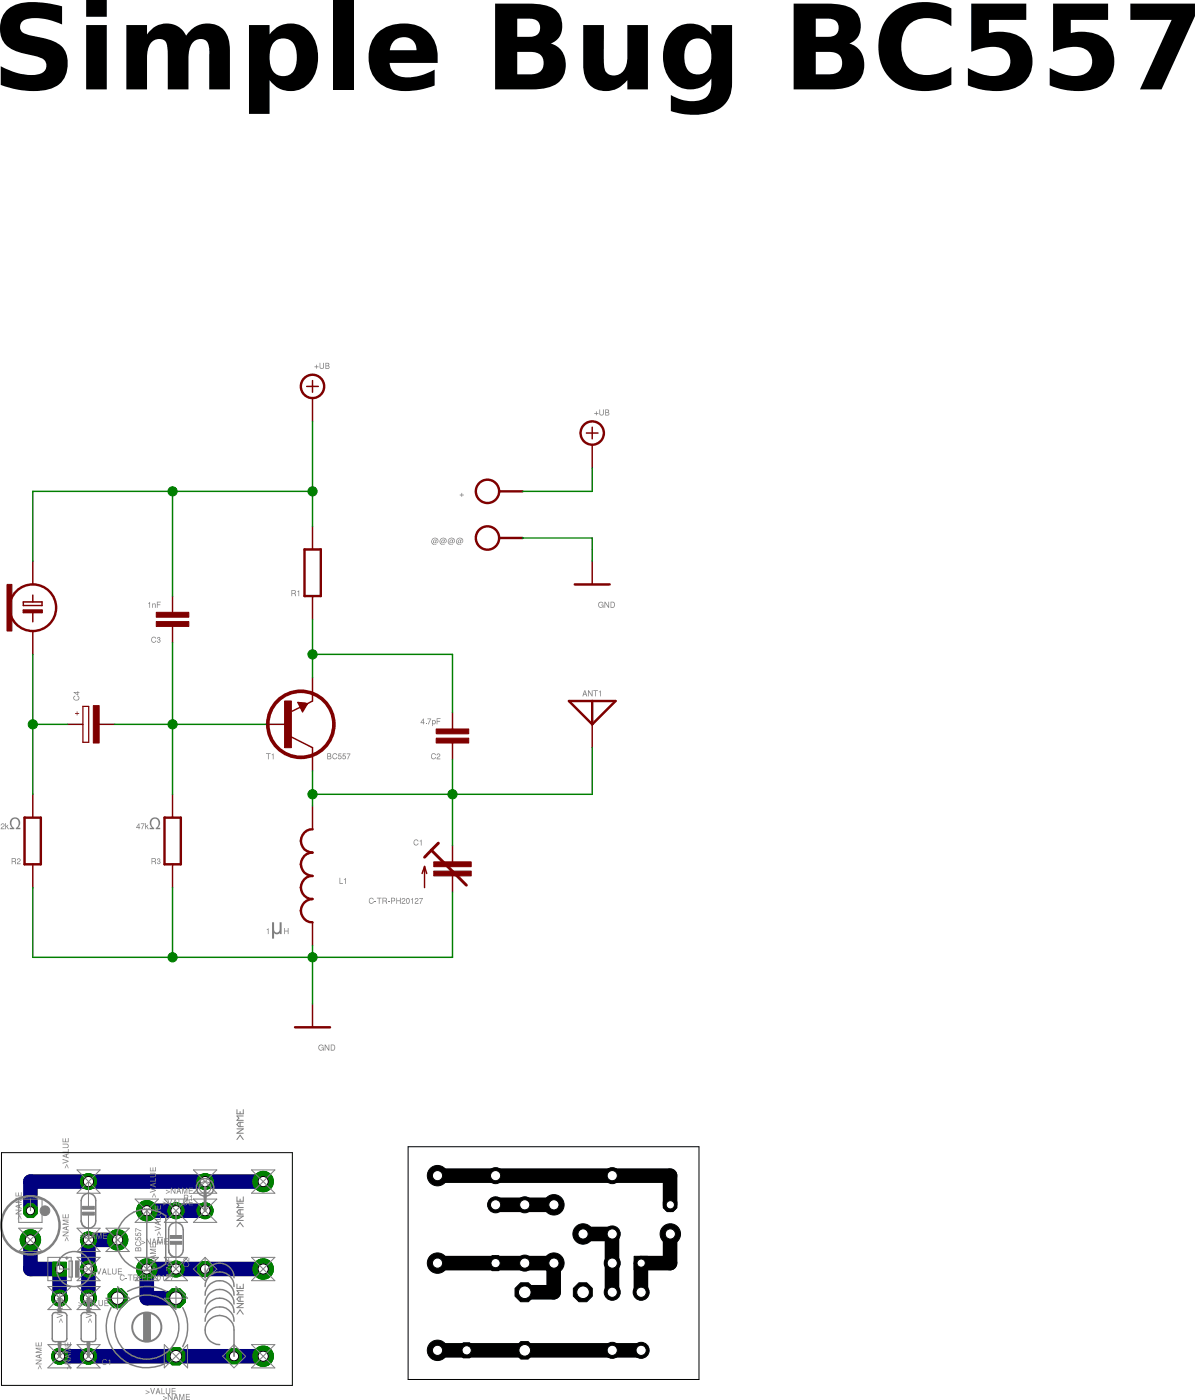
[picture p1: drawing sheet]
<?xml version="1.0" encoding="utf-8"?>
<!DOCTYPE eagle SYSTEM "eagle.dtd">
<eagle version="7.6.0">
<drawing>
<settings>
<setting alwaysvectorfont="no"/>
<setting verticaltext="up"/>
</settings>
<grid distance="0.05" unitdist="inch" unit="inch" style="lines" multiple="2" display="yes" altdistance="0.025" altunitdist="inch" altunit="inch"/>
<schematic xreflabel="%F%N/%S.%C%R" xrefpart="/%S.%C%R">
<libraries>
<library name="supply1">
<symbols>
<symbol name="GND">
<wire x1="-1.905" y1="0" x2="1.905" y2="0" width="0.254" layer="94"/>
<text x="-2.54" y="-2.54" size="1.778" layer="96">&gt;VALUE</text>
<pin name="GND" x="0" y="2.54" visible="off" length="short" direction="sup" rot="R270"/>
</symbol>
</symbols>
<devicesets>
<deviceset name="GND" prefix="GND">
<gates>
<gate name="1" symbol="GND" x="0" y="0"/>
</gates>
<devices>
<device name="">
<technologies>
<technology name=""/>
</technologies>
</device>
</devices>
</deviceset>
</devicesets>
</library>
<library name="supply2">
<symbols>
<symbol name="+UB">
<wire x1="-0.635" y1="1.27" x2="0.635" y2="1.27" width="0.1524" layer="94"/>
<wire x1="0" y1="0.635" x2="0" y2="1.905" width="0.1524" layer="94"/>
<circle x="0" y="1.27" radius="1.27" width="0.254" layer="94"/>
<text x="-1.905" y="3.175" size="1.778" layer="96">&gt;VALUE</text>
<pin name="+UB" x="0" y="-2.54" visible="off" length="short" direction="sup" rot="R90"/>
</symbol>
</symbols>
<devicesets>
<deviceset name="+UB" prefix="SUPPLY">
<gates>
<gate name="1" symbol="+UB" x="0" y="0"/>
</gates>
<devices>
<device name="">
<technologies>
<technology name=""/>
</technologies>
</device>
</devices>
</deviceset>
</devicesets>
</library>
<library name="ECM">
<symbols>
<symbol name="ECM">
<wire x1="-1.016" y1="-0.254" x2="1.016" y2="-0.254" width="0.1524" layer="94"/>
<wire x1="-1.016" y1="0.635" x2="0" y2="0.635" width="0.1524" layer="94"/>
<wire x1="0" y1="0.635" x2="1.016" y2="0.635" width="0.1524" layer="94"/>
<wire x1="0" y1="0.635" x2="0" y2="1.397" width="0.1524" layer="94"/>
<circle x="0" y="0" radius="2.54" width="0.254" layer="94"/>
<rectangle x1="2.286" y1="-2.54" x2="2.794" y2="2.54" layer="94"/>
<pin name="+" x="0" y="5.08" visible="off" length="short" direction="pas" rot="R270"/>
<pin name="-" x="0" y="-5.08" visible="off" length="short" direction="pas" rot="R90"/>
<wire x1="-1.016" y1="0.254" x2="1.016" y2="0.254" width="0.1524" layer="94"/>
<wire x1="-1.016" y1="0.254" x2="-1.016" y2="0.635" width="0.1524" layer="94"/>
<wire x1="1.016" y1="0.254" x2="1.016" y2="0.635" width="0.1524" layer="94"/>
<wire x1="-1.016" y1="-0.508" x2="0" y2="-0.508" width="0.1524" layer="94"/>
<wire x1="0" y1="-0.508" x2="1.016" y2="-0.508" width="0.1524" layer="94"/>
<wire x1="-1.016" y1="-0.508" x2="-1.016" y2="-0.254" width="0.1524" layer="94"/>
<wire x1="0" y1="-1.524" x2="0" y2="-0.508" width="0.1524" layer="94"/>
<wire x1="1.016" y1="-0.508" x2="1.016" y2="-0.254" width="0.1524" layer="94"/>
<rectangle x1="-1.016" y1="-0.508" x2="1.016" y2="-0.254" layer="94"/>
</symbol>
</symbols>
<devicesets>
<deviceset name="ECM-5" prefix="ECM">
<gates>
<gate name="1" symbol="ECM" x="0" y="0"/>
</gates>
<devices>
<device name="" package="ECM-5">
<connects>
<connect gate="1" pin="+" pad="1"/>
<connect gate="1" pin="-" pad="2"/>
</connects>
<technologies>
<technology name=""/>
</technologies>
</device>
</devices>
</deviceset>
</devicesets>
</library>
<library name="cap-trim">
<symbols>
<symbol name="CAP-TRIM">
<wire x1="0" y1="-2.54" x2="0" y2="-0.762" width="0.1524" layer="94"/>
<wire x1="0" y1="2.54" x2="0" y2="0.762" width="0.1524" layer="94"/>
<wire x1="1.524" y1="-1.778" x2="-2.286" y2="2.032" width="0.3048" layer="94"/>
<wire x1="-3.048" y1="1.27" x2="-2.286" y2="2.032" width="0.3048" layer="94"/>
<wire x1="-2.286" y1="2.032" x2="-1.524" y2="2.794" width="0.3048" layer="94"/>
<wire x1="-3.048" y1="-2.032" x2="-3.048" y2="0.254" width="0.1524" layer="94"/>
<wire x1="-3.048" y1="0.254" x2="-3.302" y2="-0.508" width="0.1524" layer="94"/>
<wire x1="-3.048" y1="0.254" x2="-2.794" y2="-0.508" width="0.1524" layer="94"/>
<text x="-3.175" y="2.54" size="1.27" layer="95" align="bottom-right">&gt;NAME</text>
<text x="-3.175" y="-2.54" size="1.27" layer="96" align="top-right">&gt;VALUE</text>
<rectangle x1="-2.032" y1="-0.762" x2="2.032" y2="-0.254" layer="94"/>
<rectangle x1="-2.032" y1="0.254" x2="2.032" y2="0.762" layer="94"/>
<pin name="E" x="0" y="2.54" visible="off" length="point" direction="pas" swaplevel="1" rot="R90"/>
<pin name="A" x="0" y="-2.54" visible="off" length="point" direction="pas" swaplevel="1" rot="R270"/>
</symbol>
</symbols>
<devicesets>
<deviceset name="C-TR-PH20127" prefix="C" uservalue="yes">
<gates>
<gate name="1" symbol="CAP-TRIM" x="0" y="0"/>
</gates>
<devices>
<device name="S" package="TRIM808">
<connects>
<connect gate="1" pin="A" pad="2"/>
<connect gate="1" pin="E" pad="1 3"/>
</connects>
<technologies>
<technology name=""/>
</technologies>
</device>
<device name="-45" package="TRIM808-45">
<connects>
<connect gate="1" pin="A" pad="2"/>
<connect gate="1" pin="E" pad="1 3"/>
</connects>
<technologies>
<technology name=""/>
</technologies>
</device>
<device name="-45-2P12" package="TRIM808-45">
<connects>
<connect gate="1" pin="A" pad="2"/>
<connect gate="1" pin="E" pad="1"/>
</connects>
<technologies>
<technology name=""/>
</technologies>
</device>
<device name="-45-2P21" package="TRIM808-45">
<connects>
<connect gate="1" pin="A" pad="1"/>
<connect gate="1" pin="E" pad="2"/>
</connects>
<technologies>
<technology name=""/>
</technologies>
</device>
<device name="-45-2P23" package="TRIM808-45">
<connects>
<connect gate="1" pin="A" pad="3"/>
<connect gate="1" pin="E" pad="2"/>
</connects>
<technologies>
<technology name=""/>
</technologies>
</device>
<device name="-45-2P32" package="TRIM808-45">
<connects>
<connect gate="1" pin="A" pad="3"/>
<connect gate="1" pin="E" pad="2"/>
</connects>
<technologies>
<technology name=""/>
</technologies>
</device>
<device name="GFX" package="TRIM808-GFX">
<connects>
<connect gate="1" pin="A" pad="1 3"/>
<connect gate="1" pin="E" pad="2"/>
</connects>
<technologies>
<technology name=""/>
</technologies>
</device>
<device name="GFX45" package="TRIM808-GFX45">
<connects>
<connect gate="1" pin="A" pad="1 3"/>
<connect gate="1" pin="E" pad="2"/>
</connects>
<technologies>
<technology name=""/>
</technologies>
</device>
<device name="" package="TRIM-2222-808">
<connects>
<connect gate="1" pin="A" pad="2"/>
<connect gate="1" pin="E" pad="1 3"/>
</connects>
<technologies>
<technology name=""/>
</technologies>
</device>
<device name="2222-808-2PIN" package="TRIM-2222-808">
<connects>
<connect gate="1" pin="A" pad="2"/>
<connect gate="1" pin="E" pad="1"/>
</connects>
<technologies>
<technology name=""/>
</technologies>
</device>
<device name="2222-808-2PINB" package="TRIM-2222-808">
<connects>
<connect gate="1" pin="A" pad="2"/>
<connect gate="1" pin="E" pad="3"/>
</connects>
<technologies>
<technology name=""/>
</technologies>
</device>
<device name="2222-808-45" package="TRIM-2222-808-45">
<connects>
<connect gate="1" pin="A" pad="1 3"/>
<connect gate="1" pin="E" pad="2"/>
</connects>
<technologies>
<technology name=""/>
</technologies>
</device>
<device name="2222-808-45-2PIN" package="TRIM-2222-808-45">
<connects>
<connect gate="1" pin="A" pad="1"/>
<connect gate="1" pin="E" pad="2"/>
</connects>
<technologies>
<technology name=""/>
</technologies>
</device>
<device name="2222-808-45-2PINB" package="TRIM-2222-808-45">
<connects>
<connect gate="1" pin="A" pad="3"/>
<connect gate="1" pin="E" pad="2"/>
</connects>
<technologies>
<technology name=""/>
</technologies>
</device>
<device name="-TZ03" package="CTRIMTZ03">
<connects>
<connect gate="1" pin="A" pad="1"/>
<connect gate="1" pin="E" pad="2"/>
</connects>
<technologies>
<technology name=""/>
</technologies>
</device>
</devices>
</deviceset>
</devicesets>
</library>
<library name="r">
<symbols>
<symbol name="R">
<pin name="1" x="0" y="5.08" visible="off" length="short" direction="pas" swaplevel="1" rot="R270"/>
<pin name="2" x="0" y="-5.08" visible="off" length="short" direction="pas" swaplevel="1" rot="R90"/>
<wire x1="0.889" y1="-2.54" x2="0.889" y2="2.54" width="0.254" layer="94"/>
<wire x1="-0.889" y1="2.54" x2="-0.889" y2="-2.54" width="0.254" layer="94"/>
<wire x1="0.889" y1="2.54" x2="-0.889" y2="2.54" width="0.254" layer="94"/>
<wire x1="0.889" y1="-2.54" x2="-0.889" y2="-2.54" width="0.254" layer="94"/>
<text x="-1.27" y="1.27" size="1.27" layer="95" align="bottom-right">&gt;NAME</text>
<text x="-1.27" y="-1.27" size="1.27" layer="96" align="top-right">&gt;VALUE</text>
</symbol>
<symbol name="L">
<wire x1="0" y1="5.08" x2="1.27" y2="3.81" width="0.254" layer="94" curve="-90"/>
<wire x1="0" y1="2.54" x2="1.27" y2="3.81" width="0.254" layer="94" curve="90"/>
<wire x1="0" y1="2.54" x2="1.27" y2="1.27" width="0.254" layer="94" curve="-90"/>
<wire x1="0" y1="0" x2="1.27" y2="1.27" width="0.254" layer="94" curve="90"/>
<wire x1="0" y1="0" x2="1.27" y2="-1.27" width="0.254" layer="94" curve="-90"/>
<wire x1="0" y1="-2.54" x2="1.27" y2="-1.27" width="0.254" layer="94" curve="90"/>
<wire x1="0" y1="-2.54" x2="1.27" y2="-3.81" width="0.254" layer="94" curve="-90"/>
<wire x1="0" y1="-5.08" x2="1.27" y2="-3.81" width="0.254" layer="94" curve="90"/>
<text x="-1.27" y="5.08" size="1.778" layer="95" rot="R180">&gt;NAME</text>
<text x="2.54" y="-5.08" size="1.778" layer="96">&gt;VALUE</text>
<pin name="2" x="0" y="-7.62" visible="off" length="short" direction="pas" swaplevel="1" rot="R90"/>
<pin name="1" x="0" y="7.62" visible="off" length="short" direction="pas" swaplevel="1" rot="R270"/>
</symbol>
</symbols>
<devicesets>
<deviceset name="R" prefix="R" uservalue="yes">
<gates>
<gate name="1" symbol="R" x="0" y="0"/>
</gates>
<devices>
<device name="0204/5" package="0204/5">
<connects>
<connect gate="1" pin="1" pad="1"/>
<connect gate="1" pin="2" pad="2"/>
</connects>
<technologies>
<technology name=""/>
</technologies>
</device>
<device name="0204/7" package="0204/7">
<connects>
<connect gate="1" pin="1" pad="1"/>
<connect gate="1" pin="2" pad="2"/>
</connects>
<technologies>
<technology name=""/>
</technologies>
</device>
<device name="0204V" package="0204V">
<connects>
<connect gate="1" pin="1" pad="1"/>
<connect gate="1" pin="2" pad="2"/>
</connects>
<technologies>
<technology name=""/>
</technologies>
</device>
<device name="0207/10" package="0207/10">
<connects>
<connect gate="1" pin="1" pad="1"/>
<connect gate="1" pin="2" pad="2"/>
</connects>
<technologies>
<technology name=""/>
</technologies>
</device>
<device name="0207/12" package="0207/12">
<connects>
<connect gate="1" pin="1" pad="1"/>
<connect gate="1" pin="2" pad="2"/>
</connects>
<technologies>
<technology name=""/>
</technologies>
</device>
<device name="0207/15" package="0207/15">
<connects>
<connect gate="1" pin="1" pad="1"/>
<connect gate="1" pin="2" pad="2"/>
</connects>
<technologies>
<technology name=""/>
</technologies>
</device>
<device name="0207/2V" package="0207/2V">
<connects>
<connect gate="1" pin="1" pad="1"/>
<connect gate="1" pin="2" pad="2"/>
</connects>
<technologies>
<technology name=""/>
</technologies>
</device>
<device name="0207/5V" package="0207/5V">
<connects>
<connect gate="1" pin="1" pad="1"/>
<connect gate="1" pin="2" pad="2"/>
</connects>
<technologies>
<technology name=""/>
</technologies>
</device>
<device name="0207/7" package="0207/7">
<connects>
<connect gate="1" pin="1" pad="1"/>
<connect gate="1" pin="2" pad="2"/>
</connects>
<technologies>
<technology name=""/>
</technologies>
</device>
<device name="0204/10" package="0204/10">
<connects>
<connect gate="1" pin="1" pad="1"/>
<connect gate="1" pin="2" pad="2"/>
</connects>
<technologies>
<technology name=""/>
</technologies>
</device>
<device name="0204/12" package="0204/12">
<connects>
<connect gate="1" pin="1" pad="1"/>
<connect gate="1" pin="2" pad="2"/>
</connects>
<technologies>
<technology name=""/>
</technologies>
</device>
<device name="0204/15" package="0204/15">
<connects>
<connect gate="1" pin="1" pad="1"/>
<connect gate="1" pin="2" pad="2"/>
</connects>
<technologies>
<technology name=""/>
</technologies>
</device>
<device name="0204/2V" package="0204/2V">
<connects>
<connect gate="1" pin="1" pad="1"/>
<connect gate="1" pin="2" pad="2"/>
</connects>
<technologies>
<technology name=""/>
</technologies>
</device>
<device name="0202/2V" package="0202/2V">
<connects>
<connect gate="1" pin="1" pad="1"/>
<connect gate="1" pin="2" pad="2"/>
</connects>
<technologies>
<technology name=""/>
</technologies>
</device>
<device name="0202/5" package="0202/5">
<connects>
<connect gate="1" pin="1" pad="1"/>
<connect gate="1" pin="2" pad="2"/>
</connects>
<technologies>
<technology name=""/>
</technologies>
</device>
<device name="0202/7" package="0202/7">
<connects>
<connect gate="1" pin="1" pad="1"/>
<connect gate="1" pin="2" pad="2"/>
</connects>
<technologies>
<technology name=""/>
</technologies>
</device>
<device name="0202/10" package="0202/10">
<connects>
<connect gate="1" pin="1" pad="1"/>
<connect gate="1" pin="2" pad="2"/>
</connects>
<technologies>
<technology name=""/>
</technologies>
</device>
<device name="0202V" package="0202V">
<connects>
<connect gate="1" pin="1" pad="1"/>
<connect gate="1" pin="2" pad="2"/>
</connects>
<technologies>
<technology name=""/>
</technologies>
</device>
<device name="0202/12" package="0202/12">
<connects>
<connect gate="1" pin="1" pad="1"/>
<connect gate="1" pin="2" pad="2"/>
</connects>
<technologies>
<technology name=""/>
</technologies>
</device>
<device name="0202/15" package="0202/15">
<connects>
<connect gate="1" pin="1" pad="1"/>
<connect gate="1" pin="2" pad="2"/>
</connects>
<technologies>
<technology name=""/>
</technologies>
</device>
<device name="0202/7-V" package="0202/7-V">
<connects>
<connect gate="1" pin="1" pad="1"/>
<connect gate="1" pin="2" pad="2"/>
</connects>
<technologies>
<technology name=""/>
</technologies>
</device>
<device name="0202/5-V" package="0202/5-V">
<connects>
<connect gate="1" pin="1" pad="1"/>
<connect gate="1" pin="2" pad="2"/>
</connects>
<technologies>
<technology name=""/>
</technologies>
</device>
<device name="0202/10-V" package="0202/10-V">
<connects>
<connect gate="1" pin="1" pad="1"/>
<connect gate="1" pin="2" pad="2"/>
</connects>
<technologies>
<technology name=""/>
</technologies>
</device>
<device name="0204/7-V" package="0204/7-V">
<connects>
<connect gate="1" pin="1" pad="1"/>
<connect gate="1" pin="2" pad="2"/>
</connects>
<technologies>
<technology name=""/>
</technologies>
</device>
<device name="0204/10-V" package="0204/10-V">
<connects>
<connect gate="1" pin="1" pad="1"/>
<connect gate="1" pin="2" pad="2"/>
</connects>
<technologies>
<technology name=""/>
</technologies>
</device>
<device name="0204/12-V" package="0204/12-V">
<connects>
<connect gate="1" pin="1" pad="1"/>
<connect gate="1" pin="2" pad="2"/>
</connects>
<technologies>
<technology name=""/>
</technologies>
</device>
<device name="0204/15-V" package="0204/15-V">
<connects>
<connect gate="1" pin="1" pad="1"/>
<connect gate="1" pin="2" pad="2"/>
</connects>
<technologies>
<technology name=""/>
</technologies>
</device>
<device name="0204/2" package="0204/2">
<connects>
<connect gate="1" pin="1" pad="1"/>
<connect gate="1" pin="2" pad="2"/>
</connects>
<technologies>
<technology name=""/>
</technologies>
</device>
<device name="0202/12-V" package="0202/12-V">
<connects>
<connect gate="1" pin="1" pad="1"/>
<connect gate="1" pin="2" pad="2"/>
</connects>
<technologies>
<technology name=""/>
</technologies>
</device>
</devices>
</deviceset>
<deviceset name="L" prefix="L">
<gates>
<gate name="1" symbol="L" x="0" y="0"/>
</gates>
<devices>
<device name="02/5" package="L-02/5">
<connects>
<connect gate="1" pin="1" pad="1"/>
<connect gate="1" pin="2" pad="2"/>
</connects>
<technologies>
<technology name=""/>
</technologies>
</device>
<device name="02/10" package="L-03/10">
<connects>
<connect gate="1" pin="1" pad="1"/>
<connect gate="1" pin="2" pad="2"/>
</connects>
<technologies>
<technology name=""/>
</technologies>
</device>
<device name="02/7" package="L-02/7">
<connects>
<connect gate="1" pin="1" pad="1"/>
<connect gate="1" pin="2" pad="2"/>
</connects>
<technologies>
<technology name=""/>
</technologies>
</device>
<device name="04/7" package="L-04/7">
<connects>
<connect gate="1" pin="1" pad="1"/>
<connect gate="1" pin="2" pad="2"/>
</connects>
<technologies>
<technology name=""/>
</technologies>
</device>
<device name="04/7-M" package="L-04/10-M">
<connects>
<connect gate="1" pin="1" pad="1"/>
<connect gate="1" pin="2" pad="2"/>
</connects>
<technologies>
<technology name=""/>
</technologies>
</device>
</devices>
</deviceset>
</devicesets>
</library>
<library name="c">
<symbols>
<symbol name="CPOL">
<text x="-2.54" y="1.27" size="1.27" layer="95" align="bottom-right">&gt;NAME</text>
<text x="-0.9525" y="1.27" size="1.27" layer="94" rot="R90">+</text>
<text x="-2.54" y="-1.27" size="1.27" layer="96" align="top-right">&gt;VALUE</text>
<pin name="-" x="0" y="-2.54" visible="off" length="point" direction="pas" rot="R90"/>
<pin name="+" x="0" y="2.54" visible="off" length="point" direction="pas" rot="R270"/>
<wire x1="0" y1="-2.54" x2="0" y2="-0.762" width="0.1524" layer="94"/>
<wire x1="0" y1="2.54" x2="0" y2="0.889" width="0.1524" layer="94"/>
<rectangle x1="-2.032" y1="-0.889" x2="2.032" y2="-0.254" layer="94"/>
<wire x1="-1.9685" y1="0.889" x2="-1.9685" y2="0.254" width="0.127" layer="94"/>
<wire x1="-1.9685" y1="0.254" x2="1.9685" y2="0.254" width="0.127" layer="94"/>
<wire x1="1.9685" y1="0.254" x2="1.9685" y2="0.889" width="0.127" layer="94"/>
<wire x1="1.9685" y1="0.889" x2="0" y2="0.889" width="0.127" layer="94"/>
<wire x1="0" y1="0.889" x2="-1.9685" y2="0.889" width="0.127" layer="94"/>
</symbol>
<symbol name="C">
<text x="-1.27" y="1.27" size="1.27" layer="95" align="bottom-right">&gt;NAME</text>
<text x="-1.27" y="-1.27" size="1.27" layer="96" align="top-right">&gt;VALUE</text>
<pin name="1" x="0" y="2.54" visible="off" length="point" direction="pas" swaplevel="1" rot="R270"/>
<pin name="2" x="0" y="-2.54" visible="off" length="point" direction="pas" swaplevel="1" rot="R90"/>
<wire x1="0" y1="-2.54" x2="0" y2="-0.762" width="0.1524" layer="94"/>
<wire x1="0" y1="2.54" x2="0" y2="0.762" width="0.1524" layer="94"/>
<rectangle x1="-1.778" y1="-0.762" x2="1.778" y2="-0.254" layer="94"/>
<rectangle x1="-1.778" y1="0.254" x2="1.778" y2="0.762" layer="94"/>
</symbol>
</symbols>
<devicesets>
<deviceset name="CPOL" prefix="C" uservalue="yes">
<gates>
<gate name="1" symbol="CPOL" x="0" y="0"/>
</gates>
<devices>
<device name="E15-5AXIAL" package="E15-5">
<connects>
<connect gate="1" pin="+" pad="+"/>
<connect gate="1" pin="-" pad="-"/>
</connects>
<technologies>
<technology name=""/>
</technologies>
</device>
<device name="E15-6AXIAL" package="E15-6">
<connects>
<connect gate="1" pin="+" pad="+"/>
<connect gate="1" pin="-" pad="-"/>
</connects>
<technologies>
<technology name=""/>
</technologies>
</device>
<device name="E15-9AXIAL" package="E15-9">
<connects>
<connect gate="1" pin="+" pad="+"/>
<connect gate="1" pin="-" pad="-"/>
</connects>
<technologies>
<technology name=""/>
</technologies>
</device>
<device name="E2.5-4R" package="E2,5-4R">
<connects>
<connect gate="1" pin="+" pad="+"/>
<connect gate="1" pin="-" pad="-"/>
</connects>
<technologies>
<technology name=""/>
</technologies>
</device>
<device name="E2.5-5" package="E2,5-5">
<connects>
<connect gate="1" pin="+" pad="+"/>
<connect gate="1" pin="-" pad="-"/>
</connects>
<technologies>
<technology name=""/>
</technologies>
</device>
<device name="E2.5-6" package="E2,5-6">
<connects>
<connect gate="1" pin="+" pad="+"/>
<connect gate="1" pin="-" pad="-"/>
</connects>
<technologies>
<technology name=""/>
</technologies>
</device>
<device name="E2.5-7" package="E2,5-7">
<connects>
<connect gate="1" pin="+" pad="+"/>
<connect gate="1" pin="-" pad="-"/>
</connects>
<technologies>
<technology name=""/>
</technologies>
</device>
<device name="E2.5-4V" package="E2,5RE">
<connects>
<connect gate="1" pin="+" pad="+"/>
<connect gate="1" pin="-" pad="-"/>
</connects>
<technologies>
<technology name=""/>
</technologies>
</device>
<device name="E25-10AXIAL" package="E25-10">
<connects>
<connect gate="1" pin="+" pad="+"/>
<connect gate="1" pin="-" pad="-"/>
</connects>
<technologies>
<technology name=""/>
</technologies>
</device>
<device name="E25-9AXIAL" package="E25-9">
<connects>
<connect gate="1" pin="+" pad="+"/>
<connect gate="1" pin="-" pad="-"/>
</connects>
<technologies>
<technology name=""/>
</technologies>
</device>
<device name="E30-10AXIAL" package="E30-10">
<connects>
<connect gate="1" pin="+" pad="+"/>
<connect gate="1" pin="-" pad="-"/>
</connects>
<technologies>
<technology name=""/>
</technologies>
</device>
<device name="E30-12AXIAL" package="E30-12">
<connects>
<connect gate="1" pin="+" pad="+"/>
<connect gate="1" pin="-" pad="-"/>
</connects>
<technologies>
<technology name=""/>
</technologies>
</device>
<device name="E30-16AXIAL" package="E30-16">
<connects>
<connect gate="1" pin="+" pad="+"/>
<connect gate="1" pin="-" pad="-"/>
</connects>
<technologies>
<technology name=""/>
</technologies>
</device>
<device name="E35-12AXIAL" package="E35-12">
<connects>
<connect gate="1" pin="+" pad="+"/>
<connect gate="1" pin="-" pad="-"/>
</connects>
<technologies>
<technology name=""/>
</technologies>
</device>
<device name="E35-14AXIAL" package="E35-14">
<connects>
<connect gate="1" pin="+" pad="+"/>
<connect gate="1" pin="-" pad="-"/>
</connects>
<technologies>
<technology name=""/>
</technologies>
</device>
<device name="E35-16AXIAL" package="E35-16">
<connects>
<connect gate="1" pin="+" pad="+"/>
<connect gate="1" pin="-" pad="-"/>
</connects>
<technologies>
<technology name=""/>
</technologies>
</device>
<device name="E35-18AXIAL" package="E35-18">
<connects>
<connect gate="1" pin="+" pad="+"/>
<connect gate="1" pin="-" pad="-"/>
</connects>
<technologies>
<technology name=""/>
</technologies>
</device>
<device name="E45-16AXIAL" package="E45-16">
<connects>
<connect gate="1" pin="+" pad="+"/>
<connect gate="1" pin="-" pad="-"/>
</connects>
<technologies>
<technology name=""/>
</technologies>
</device>
<device name="E45-18AXIAL" package="E45-18">
<connects>
<connect gate="1" pin="+" pad="+"/>
<connect gate="1" pin="-" pad="-"/>
</connects>
<technologies>
<technology name=""/>
</technologies>
</device>
<device name="E45-21AXIAL" package="E45-21">
<connects>
<connect gate="1" pin="+" pad="+"/>
<connect gate="1" pin="-" pad="-"/>
</connects>
<technologies>
<technology name=""/>
</technologies>
</device>
<device name="E45-22AXIAL" package="E45-22">
<connects>
<connect gate="1" pin="+" pad="+"/>
<connect gate="1" pin="-" pad="-"/>
</connects>
<technologies>
<technology name=""/>
</technologies>
</device>
<device name="E45-25AXIAL" package="E45-25">
<connects>
<connect gate="1" pin="+" pad="+"/>
<connect gate="1" pin="-" pad="-"/>
</connects>
<technologies>
<technology name=""/>
</technologies>
</device>
<device name="E5-10.5" package="E5-10,5">
<connects>
<connect gate="1" pin="+" pad="+"/>
<connect gate="1" pin="-" pad="-"/>
</connects>
<technologies>
<technology name=""/>
</technologies>
</device>
<device name="E5-13" package="E5-13">
<connects>
<connect gate="1" pin="+" pad="+"/>
<connect gate="1" pin="-" pad="-"/>
</connects>
<technologies>
<technology name=""/>
</technologies>
</device>
<device name="E5-4" package="E5-4">
<connects>
<connect gate="1" pin="+" pad="+"/>
<connect gate="1" pin="-" pad="-"/>
</connects>
<technologies>
<technology name=""/>
</technologies>
</device>
<device name="E5-5" package="E5-5">
<connects>
<connect gate="1" pin="+" pad="+"/>
<connect gate="1" pin="-" pad="-"/>
</connects>
<technologies>
<technology name=""/>
</technologies>
</device>
<device name="E5-6" package="E5-6">
<connects>
<connect gate="1" pin="+" pad="+"/>
<connect gate="1" pin="-" pad="-"/>
</connects>
<technologies>
<technology name=""/>
</technologies>
</device>
<device name="E5-8.5" package="E5-8,5">
<connects>
<connect gate="1" pin="+" pad="+"/>
<connect gate="1" pin="-" pad="-"/>
</connects>
<technologies>
<technology name=""/>
</technologies>
</device>
<device name="E50-25AXIAL" package="E50-25">
<connects>
<connect gate="1" pin="+" pad="+"/>
<connect gate="1" pin="-" pad="-"/>
</connects>
<technologies>
<technology name=""/>
</technologies>
</device>
<device name="E50-30AXIAL" package="E50-30">
<connects>
<connect gate="1" pin="+" pad="+"/>
<connect gate="1" pin="-" pad="-"/>
</connects>
<technologies>
<technology name=""/>
</technologies>
</device>
<device name="E55-25AXIAL" package="E55-25">
<connects>
<connect gate="1" pin="+" pad="+"/>
<connect gate="1" pin="-" pad="-"/>
</connects>
<technologies>
<technology name=""/>
</technologies>
</device>
<device name="E55-30AXIAL" package="E55-30">
<connects>
<connect gate="1" pin="+" pad="+"/>
<connect gate="1" pin="-" pad="-"/>
</connects>
<technologies>
<technology name=""/>
</technologies>
</device>
<device name="E5-9VAXIAL" package="E5R">
<connects>
<connect gate="1" pin="+" pad="+"/>
<connect gate="1" pin="-" pad="-"/>
</connects>
<technologies>
<technology name=""/>
</technologies>
</device>
<device name="E7.5-16" package="E7,5-16">
<connects>
<connect gate="1" pin="+" pad="+"/>
<connect gate="1" pin="-" pad="-"/>
</connects>
<technologies>
<technology name=""/>
</technologies>
</device>
<device name="E7.5-18" package="E7,5-18">
<connects>
<connect gate="1" pin="+" pad="+"/>
<connect gate="1" pin="-" pad="-"/>
</connects>
<technologies>
<technology name=""/>
</technologies>
</device>
<device name="E2,5-6E" package="E2,5-6E">
<connects>
<connect gate="1" pin="+" pad="+"/>
<connect gate="1" pin="-" pad="-"/>
</connects>
<technologies>
<technology name=""/>
</technologies>
</device>
<device name="E2,5-4" package="E2,5-4">
<connects>
<connect gate="1" pin="+" pad="+"/>
<connect gate="1" pin="-" pad="-"/>
</connects>
<technologies>
<technology name=""/>
</technologies>
</device>
<device name="E2,5-3" package="E2,5-3">
<connects>
<connect gate="1" pin="+" pad="+"/>
<connect gate="1" pin="-" pad="-"/>
</connects>
<technologies>
<technology name=""/>
</technologies>
</device>
<device name="E2,5-4/V" package="E2.5-4/V">
<connects>
<connect gate="1" pin="+" pad="+"/>
<connect gate="1" pin="-" pad="-"/>
</connects>
<technologies>
<technology name=""/>
</technologies>
</device>
<device name="E2,5-5/V" package="E2,5-5/V">
<connects>
<connect gate="1" pin="+" pad="+"/>
<connect gate="1" pin="-" pad="-"/>
</connects>
<technologies>
<technology name=""/>
</technologies>
</device>
<device name="E5-5/V" package="E5-5/V">
<connects>
<connect gate="1" pin="+" pad="+"/>
<connect gate="1" pin="-" pad="-"/>
</connects>
<technologies>
<technology name=""/>
</technologies>
</device>
<device name="E5-4-R45" package="E5-4-R45">
<connects>
<connect gate="1" pin="+" pad="+"/>
<connect gate="1" pin="-" pad="-"/>
</connects>
<technologies>
<technology name=""/>
</technologies>
</device>
<device name="E2,5-3/V" package="E2,5-3/V">
<connects>
<connect gate="1" pin="+" pad="+"/>
<connect gate="1" pin="-" pad="-"/>
</connects>
<technologies>
<technology name=""/>
</technologies>
</device>
</devices>
</deviceset>
<deviceset name="C" prefix="C" uservalue="yes">
<gates>
<gate name="1" symbol="C" x="0" y="0"/>
</gates>
<devices>
<device name="025-024X044" package="C025-024X044">
<connects>
<connect gate="1" pin="1" pad="1"/>
<connect gate="1" pin="2" pad="2"/>
</connects>
<technologies>
<technology name=""/>
</technologies>
</device>
<device name="025-025X050" package="C025-025X050">
<connects>
<connect gate="1" pin="1" pad="1"/>
<connect gate="1" pin="2" pad="2"/>
</connects>
<technologies>
<technology name=""/>
</technologies>
</device>
<device name="025-030X050" package="C025-030X050">
<connects>
<connect gate="1" pin="1" pad="1"/>
<connect gate="1" pin="2" pad="2"/>
</connects>
<technologies>
<technology name=""/>
</technologies>
</device>
<device name="025-040X050" package="C025-040X050">
<connects>
<connect gate="1" pin="1" pad="1"/>
<connect gate="1" pin="2" pad="2"/>
</connects>
<technologies>
<technology name=""/>
</technologies>
</device>
<device name="025-050X050" package="C025-050X050">
<connects>
<connect gate="1" pin="1" pad="1"/>
<connect gate="1" pin="2" pad="2"/>
</connects>
<technologies>
<technology name=""/>
</technologies>
</device>
<device name="025-060X050" package="C025-060X050">
<connects>
<connect gate="1" pin="1" pad="1"/>
<connect gate="1" pin="2" pad="2"/>
</connects>
<technologies>
<technology name=""/>
</technologies>
</device>
<device name="050-024X044" package="C050-024X044">
<connects>
<connect gate="1" pin="1" pad="1"/>
<connect gate="1" pin="2" pad="2"/>
</connects>
<technologies>
<technology name=""/>
</technologies>
</device>
<device name="050-025X075" package="C050-025X075">
<connects>
<connect gate="1" pin="1" pad="1"/>
<connect gate="1" pin="2" pad="2"/>
</connects>
<technologies>
<technology name=""/>
</technologies>
</device>
<device name="050-045X075" package="C050-045X075">
<connects>
<connect gate="1" pin="1" pad="1"/>
<connect gate="1" pin="2" pad="2"/>
</connects>
<technologies>
<technology name=""/>
</technologies>
</device>
<device name="050-030X075" package="C050-030X075">
<connects>
<connect gate="1" pin="1" pad="1"/>
<connect gate="1" pin="2" pad="2"/>
</connects>
<technologies>
<technology name=""/>
</technologies>
</device>
<device name="050-050X075" package="C050-050X075">
<connects>
<connect gate="1" pin="1" pad="1"/>
<connect gate="1" pin="2" pad="2"/>
</connects>
<technologies>
<technology name=""/>
</technologies>
</device>
<device name="050-055X075" package="C050-055X075">
<connects>
<connect gate="1" pin="1" pad="1"/>
<connect gate="1" pin="2" pad="2"/>
</connects>
<technologies>
<technology name=""/>
</technologies>
</device>
<device name="050-075X075" package="C050-075X075">
<connects>
<connect gate="1" pin="1" pad="1"/>
<connect gate="1" pin="2" pad="2"/>
</connects>
<technologies>
<technology name=""/>
</technologies>
</device>
<device name="075-032X103" package="C075-032X103">
<connects>
<connect gate="1" pin="1" pad="1"/>
<connect gate="1" pin="2" pad="2"/>
</connects>
<technologies>
<technology name=""/>
</technologies>
</device>
<device name="075-042X103" package="C075-042X103">
<connects>
<connect gate="1" pin="1" pad="1"/>
<connect gate="1" pin="2" pad="2"/>
</connects>
<technologies>
<technology name=""/>
</technologies>
</device>
<device name="075-052X106" package="C075-052X106">
<connects>
<connect gate="1" pin="1" pad="1"/>
<connect gate="1" pin="2" pad="2"/>
</connects>
<technologies>
<technology name=""/>
</technologies>
</device>
<device name="102-043X133" package="C102-043X133">
<connects>
<connect gate="1" pin="1" pad="1"/>
<connect gate="1" pin="2" pad="2"/>
</connects>
<technologies>
<technology name=""/>
</technologies>
</device>
<device name="102-054X133" package="C102-054X133">
<connects>
<connect gate="1" pin="1" pad="1"/>
<connect gate="1" pin="2" pad="2"/>
</connects>
<technologies>
<technology name=""/>
</technologies>
</device>
<device name="102-064X133" package="C102-064X133">
<connects>
<connect gate="1" pin="1" pad="1"/>
<connect gate="1" pin="2" pad="2"/>
</connects>
<technologies>
<technology name=""/>
</technologies>
</device>
<device name="150-054X183" package="C150-054X183">
<connects>
<connect gate="1" pin="1" pad="1"/>
<connect gate="1" pin="2" pad="2"/>
</connects>
<technologies>
<technology name=""/>
</technologies>
</device>
<device name="150-064X183" package="C150-064X183">
<connects>
<connect gate="1" pin="1" pad="1"/>
<connect gate="1" pin="2" pad="2"/>
</connects>
<technologies>
<technology name=""/>
</technologies>
</device>
<device name="150-072X183" package="C150-072X183">
<connects>
<connect gate="1" pin="1" pad="1"/>
<connect gate="1" pin="2" pad="2"/>
</connects>
<technologies>
<technology name=""/>
</technologies>
</device>
<device name="150-084X183" package="C150-084X183">
<connects>
<connect gate="1" pin="1" pad="1"/>
<connect gate="1" pin="2" pad="2"/>
</connects>
<technologies>
<technology name=""/>
</technologies>
</device>
<device name="150-091X182" package="C150-091X182">
<connects>
<connect gate="1" pin="1" pad="1"/>
<connect gate="1" pin="2" pad="2"/>
</connects>
<technologies>
<technology name=""/>
</technologies>
</device>
<device name="050-035X075" package="C050-035X075">
<connects>
<connect gate="1" pin="1" pad="1"/>
<connect gate="1" pin="2" pad="2"/>
</connects>
<technologies>
<technology name=""/>
</technologies>
</device>
<device name="075-063X106" package="C075-063X106">
<connects>
<connect gate="1" pin="1" pad="1"/>
<connect gate="1" pin="2" pad="2"/>
</connects>
<technologies>
<technology name=""/>
</technologies>
</device>
<device name="025-020X036" package="C025-020X036">
<connects>
<connect gate="1" pin="1" pad="1"/>
<connect gate="1" pin="2" pad="2"/>
</connects>
<technologies>
<technology name=""/>
</technologies>
</device>
<device name="050-020X036" package="C050-020X036">
<connects>
<connect gate="1" pin="1" pad="1"/>
<connect gate="1" pin="2" pad="2"/>
</connects>
<technologies>
<technology name=""/>
</technologies>
</device>
<device name="025-015X024" package="C025-015X024">
<connects>
<connect gate="1" pin="1" pad="1"/>
<connect gate="1" pin="2" pad="2"/>
</connects>
<technologies>
<technology name=""/>
</technologies>
</device>
<device name="025-025X060" package="C050-025X060">
<connects>
<connect gate="1" pin="1" pad="1"/>
<connect gate="1" pin="2" pad="2"/>
</connects>
<technologies>
<technology name=""/>
</technologies>
</device>
<device name="050-024X044/V" package="C050-024X044/V">
<connects>
<connect gate="1" pin="1" pad="1"/>
<connect gate="1" pin="2" pad="2"/>
</connects>
<technologies>
<technology name=""/>
</technologies>
</device>
<device name="050-025X075/V" package="C050-025X075/V">
<connects>
<connect gate="1" pin="1" pad="1"/>
<connect gate="1" pin="2" pad="2"/>
</connects>
<technologies>
<technology name=""/>
</technologies>
</device>
<device name="050-020X036/V" package="C050-020X036/V">
<connects>
<connect gate="1" pin="1" pad="1"/>
<connect gate="1" pin="2" pad="2"/>
</connects>
<technologies>
<technology name=""/>
</technologies>
</device>
<device name="050-020X044/V" package="C050-020X044/V">
<connects>
<connect gate="1" pin="1" pad="1"/>
<connect gate="1" pin="2" pad="2"/>
</connects>
<technologies>
<technology name=""/>
</technologies>
</device>
<device name="050-020X044" package="C050-020X044">
<connects>
<connect gate="1" pin="1" pad="1"/>
<connect gate="1" pin="2" pad="2"/>
</connects>
<technologies>
<technology name=""/>
</technologies>
</device>
<device name="0204/10" package="0204/10">
<connects>
<connect gate="1" pin="1" pad="1"/>
<connect gate="1" pin="2" pad="2"/>
</connects>
<technologies>
<technology name=""/>
</technologies>
</device>
<device name="0204/10-V" package="0204/10-V">
<connects>
<connect gate="1" pin="1" pad="1"/>
<connect gate="1" pin="2" pad="2"/>
</connects>
<technologies>
<technology name=""/>
</technologies>
</device>
<device name="075-020X044" package="C075-020X044">
<connects>
<connect gate="1" pin="1" pad="1"/>
<connect gate="1" pin="2" pad="2"/>
</connects>
<technologies>
<technology name=""/>
</technologies>
</device>
<device name="075-020X044/V" package="C075-020X044/V">
<connects>
<connect gate="1" pin="1" pad="1"/>
<connect gate="1" pin="2" pad="2"/>
</connects>
<technologies>
<technology name=""/>
</technologies>
</device>
</devices>
</deviceset>
</devicesets>
</library>
<library name="pad">
<symbols>
<symbol name="SPAD">
<pin name="P$1" x="0" y="0" visible="off" length="point" direction="pas" function="dot"/>
<wire x1="0" y1="0" x2="-2.54" y2="0" width="0.254" layer="94"/>
<circle x="-3.81" y="0" radius="1.27" width="0.254" layer="94"/>
<text x="-6.35" y="0" size="1.27" layer="95" align="center-right">&gt;NAME</text>
</symbol>
<symbol name="ANT">
<wire x1="-2.54" y1="5.08" x2="0" y2="5.08" width="0.254" layer="94"/>
<wire x1="2.54" y1="5.08" x2="0" y2="2.54" width="0.254" layer="94"/>
<wire x1="0" y1="2.54" x2="-2.54" y2="5.08" width="0.254" layer="94"/>
<wire x1="0" y1="5.08" x2="0" y2="2.54" width="0.254" layer="94"/>
<wire x1="0" y1="5.08" x2="2.54" y2="5.08" width="0.254" layer="94"/>
<text x="0" y="5.588" size="1.016" layer="95" align="bottom-center">&gt;NAME</text>
<pin name="1" x="0" y="0" visible="off" length="short" direction="out" rot="R90"/>
</symbol>
</symbols>
<devicesets>
<deviceset name="SPAD" prefix="J">
<gates>
<gate name="1" symbol="SPAD" x="0" y="0"/>
</gates>
<devices>
<device name="" package="SPAD">
<connects>
<connect gate="1" pin="P$1" pad="1"/>
</connects>
<technologies>
<technology name=""/>
</technologies>
</device>
</devices>
</deviceset>
<deviceset name="ANT" prefix="ANT">
<gates>
<gate name="ANT" symbol="ANT" x="0" y="0"/>
</gates>
<devices>
<device name="" package="SPAD">
<connects>
<connect gate="ANT" pin="1" pad="1"/>
</connects>
<technologies>
<technology name=""/>
</technologies>
</device>
</devices>
</deviceset>
</devicesets>
</library>
<library name="t">
<symbols>
<symbol name="NPN">
<wire x1="2.54" y1="2.54" x2="0.0635" y2="1.30175" width="0.1524" layer="94"/>
<wire x1="1.4605" y1="-1.36525" x2="1.9685" y2="-2.25425" width="0.1524" layer="94"/>
<wire x1="1.9685" y1="-2.25425" x2="0.9525" y2="-2.38125" width="0.1524" layer="94"/>
<wire x1="0.9525" y1="-2.38125" x2="1.4605" y2="-1.36525" width="0.1524" layer="94"/>
<wire x1="2.54" y1="-2.54" x2="1.9685" y2="-2.25425" width="0.1524" layer="94"/>
<wire x1="1.9685" y1="-2.25425" x2="0.308" y2="-1.424" width="0.1524" layer="94"/>
<wire x1="1.2065" y1="-2.25425" x2="1.778" y2="-2.19075" width="0.3048" layer="94"/>
<wire x1="1.778" y1="-2.19075" x2="1.4605" y2="-1.61925" width="0.3048" layer="94"/>
<wire x1="1.4605" y1="-1.61925" x2="1.2065" y2="-2.12725" width="0.254" layer="94"/>
<wire x1="1.2065" y1="-2.12725" x2="1.5875" y2="-2.12725" width="0.254" layer="94"/>
<wire x1="1.5875" y1="-2.12725" x2="1.4605" y2="-1.87325" width="0.254" layer="94"/>
<text x="-1.524" y="2.54" size="1.27" layer="95" ratio="10" align="bottom-right">&gt;NAME</text>
<text x="4.064" y="2.54" size="1.27" layer="96" ratio="10">&gt;VALUE</text>
<rectangle x1="-0.508" y1="-2.54" x2="0.254" y2="2.54" layer="94"/>
<pin name="B" x="-2.54" y="0" visible="off" length="short" direction="pas" swaplevel="1"/>
<pin name="E" x="2.54" y="-5.08" visible="off" length="short" direction="pas" swaplevel="3" rot="R90"/>
<pin name="C" x="2.54" y="5.08" visible="off" length="short" direction="pas" swaplevel="2" rot="R270"/>
<circle x="1.27" y="0" radius="3.5921" width="0.381" layer="94"/>
</symbol>
</symbols>
<devicesets>
<deviceset name="BC547" prefix="T">
<gates>
<gate name="1" symbol="NPN" x="0" y="0"/>
</gates>
<devices>
<device name="CBE" package="TO92-CBE">
<connects>
<connect gate="1" pin="B" pad="B"/>
<connect gate="1" pin="C" pad="C"/>
<connect gate="1" pin="E" pad="E"/>
</connects>
<technologies>
<technology name=""/>
</technologies>
</device>
<device name="CBE-A" package="TO92-CBE-A">
<connects>
<connect gate="1" pin="B" pad="B"/>
<connect gate="1" pin="C" pad="C"/>
<connect gate="1" pin="E" pad="E"/>
</connects>
<technologies>
<technology name=""/>
</technologies>
</device>
</devices>
</deviceset>
</devicesets>
</library>
</libraries>
<attributes>
</attributes>
<variantdefs>
</variantdefs>
<classes>
<class number="0" name="default" width="0.6096" drill="0">
</class>
</classes>
<parts>
<part name="T1" library="t" deviceset="BC547" device="CBE-A" value="BC557"/>
<part name="L1" library="r" deviceset="L" device="04/7" value="1μH"/>
<part name="C2" library="c" deviceset="C" device="050-020X036" value="4.7pF"/>
<part name="C3" library="c" deviceset="C" device="050-020X036" value="1nF"/>
<part name="R2" library="r" deviceset="R" device="0202/5" value="22kΩ"/>
<part name="R3" library="r" deviceset="R" device="0202/5" value="47kΩ"/>
<part name="GND1" library="supply1" deviceset="GND" device=""/>
<part name="SUPPLY1" library="supply2" deviceset="+UB" device=""/>
<part name="SUPPLY2" library="supply2" deviceset="+UB" device=""/>
<part name="GND3" library="supply1" deviceset="GND" device=""/>
<part name="ECM" library="ECM" deviceset="ECM-5" device=""/>
<part name="C1" library="cap-trim" deviceset="C-TR-PH20127" device="-45-2P23" value="C-TR-PH20127"/>
<part name="R1" library="r" deviceset="R" device="0202V"/>
<part name="C4" library="c" deviceset="CPOL" device="E2,5-3"/>
<part name="+" library="pad" deviceset="SPAD" device=""/>
<part name="@@@@" library="pad" deviceset="SPAD" device=""/>
<part name="ANT1" library="pad" deviceset="ANT" device=""/>
</parts>
<sheets>
<sheet>
<plain>
</plain>
<instances>
<instance part="T1" gate="1" x="35.56" y="38.1" rot="MR180"/>
<instance part="L1" gate="1" x="38.1" y="21.59" smashed="yes" rot="MR0">
<attribute name="NAME" x="41.91" y="21.59" size="1.778" layer="95" rot="MR0" align="center-left"/>
<attribute name="VALUE" x="35.56" y="15.24" size="1.778" layer="96" rot="MR0"/>
</instance>
<instance part="C2" gate="1" x="53.34" y="36.83" rot="MR180"/>
<instance part="C3" gate="1" x="22.86" y="49.53" rot="MR180"/>
<instance part="R2" gate="1" x="7.62" y="25.4" rot="MR180"/>
<instance part="R3" gate="1" x="22.86" y="25.4" rot="MR180"/>
<instance part="GND1" gate="1" x="38.1" y="5.08" rot="MR0"/>
<instance part="SUPPLY1" gate="1" x="38.1" y="73.66" rot="MR0"/>
<instance part="SUPPLY2" gate="1" x="68.58" y="68.58" rot="MR0"/>
<instance part="GND3" gate="1" x="68.58" y="53.34" rot="MR0"/>
<instance part="ECM" gate="1" x="7.62" y="50.8" rot="MR0"/>
<instance part="C1" gate="1" x="53.34" y="22.352"/>
<instance part="R1" gate="1" x="38.1" y="54.61" rot="MR180"/>
<instance part="C4" gate="1" x="13.97" y="38.1" rot="MR270"/>
<instance part="+" gate="1" x="60.96" y="63.5" rot="MR180"/>
<instance part="@@@@" gate="1" x="60.96" y="58.42" rot="MR180"/>
<instance part="ANT1" gate="ANT" x="68.58" y="35.56" rot="MR0"/>
</instances>
<busses>
</busses>
<nets>
<net name="N$1" class="0">
<segment>
<pinref part="T1" gate="1" pin="C"/>
<wire x1="38.1" y1="30.48" x2="38.1" y2="33.02" width="0.1524" layer="91"/>
<wire x1="38.1" y1="30.48" x2="53.34" y2="30.48" width="0.1524" layer="91"/>
<pinref part="C2" gate="1" pin="1"/>
<wire x1="53.34" y1="30.48" x2="53.34" y2="34.29" width="0.1524" layer="91"/>
<junction x="53.34" y="30.48"/>
<wire x1="53.34" y1="30.48" x2="68.58" y2="30.48" width="0.1524" layer="91"/>
<wire x1="68.58" y1="30.48" x2="68.58" y2="35.56" width="0.1524" layer="91"/>
<pinref part="ANT1" gate="ANT" pin="1"/>
<pinref part="C1" gate="1" pin="E"/>
<wire x1="53.34" y1="30.48" x2="53.34" y2="24.892" width="0.1524" layer="91"/>
<pinref part="L1" gate="1" pin="1"/>
<wire x1="38.1" y1="29.21" x2="38.1" y2="30.48" width="0.1524" layer="91"/>
<junction x="38.1" y="30.48"/>
</segment>
</net>
<net name="N$3" class="0">
<segment>
<pinref part="C2" gate="1" pin="2"/>
<wire x1="53.34" y1="39.37" x2="53.34" y2="45.72" width="0.1524" layer="91"/>
<pinref part="T1" gate="1" pin="E"/>
<wire x1="53.34" y1="45.72" x2="38.1" y2="45.72" width="0.1524" layer="91"/>
<wire x1="38.1" y1="49.53" x2="38.1" y2="45.72" width="0.1524" layer="91"/>
<junction x="38.1" y="45.72"/>
<wire x1="38.1" y1="45.72" x2="38.1" y2="43.18" width="0.1524" layer="91"/>
<pinref part="R1" gate="1" pin="1"/>
</segment>
</net>
<net name="N$5" class="0">
<segment>
<pinref part="R3" gate="1" pin="2"/>
<pinref part="C3" gate="1" pin="1"/>
<wire x1="22.86" y1="30.48" x2="22.86" y2="38.1" width="0.1524" layer="91"/>
<pinref part="T1" gate="1" pin="B"/>
<wire x1="22.86" y1="38.1" x2="22.86" y2="46.99" width="0.1524" layer="91"/>
<wire x1="22.86" y1="38.1" x2="33.02" y2="38.1" width="0.1524" layer="91"/>
<junction x="22.86" y="38.1"/>
<wire x1="16.51" y1="38.1" x2="22.86" y2="38.1" width="0.1524" layer="91"/>
<pinref part="C4" gate="1" pin="-"/>
</segment>
</net>
<net name="N$6" class="0">
<segment>
<pinref part="R2" gate="1" pin="2"/>
<wire x1="7.62" y1="38.1" x2="7.62" y2="30.48" width="0.1524" layer="91"/>
<wire x1="11.43" y1="38.1" x2="7.62" y2="38.1" width="0.1524" layer="91"/>
<pinref part="ECM" gate="1" pin="-"/>
<wire x1="7.62" y1="45.72" x2="7.62" y2="38.1" width="0.1524" layer="91"/>
<junction x="7.62" y="38.1"/>
<pinref part="C4" gate="1" pin="+"/>
</segment>
</net>
<net name="GND" class="0">
<segment>
<pinref part="R3" gate="1" pin="1"/>
<wire x1="22.86" y1="20.32" x2="22.86" y2="12.7" width="0.1524" layer="91"/>
<wire x1="22.86" y1="12.7" x2="38.1" y2="12.7" width="0.1524" layer="91"/>
<junction x="38.1" y="12.7"/>
<pinref part="R2" gate="1" pin="1"/>
<wire x1="7.62" y1="20.32" x2="7.62" y2="12.7" width="0.1524" layer="91"/>
<wire x1="7.62" y1="12.7" x2="22.86" y2="12.7" width="0.1524" layer="91"/>
<junction x="22.86" y="12.7"/>
<wire x1="53.34" y1="12.7" x2="38.1" y2="12.7" width="0.1524" layer="91"/>
<pinref part="C1" gate="1" pin="A"/>
<wire x1="53.34" y1="19.812" x2="53.34" y2="12.7" width="0.1524" layer="91"/>
<pinref part="GND1" gate="1" pin="GND"/>
<wire x1="38.1" y1="7.62" x2="38.1" y2="12.7" width="0.1524" layer="91"/>
<pinref part="L1" gate="1" pin="2"/>
<wire x1="38.1" y1="13.97" x2="38.1" y2="12.7" width="0.1524" layer="91"/>
</segment>
<segment>
<pinref part="GND3" gate="1" pin="GND"/>
<pinref part="@@@@" gate="1" pin="P$1"/>
<wire x1="68.58" y1="57.15" x2="68.58" y2="55.88" width="0.1524" layer="91"/>
<wire x1="60.96" y1="58.42" x2="68.58" y2="58.42" width="0.1524" layer="91"/>
<wire x1="68.58" y1="58.42" x2="68.58" y2="57.15" width="0.1524" layer="91"/>
</segment>
</net>
<net name="+UB" class="0">
<segment>
<wire x1="38.1" y1="59.69" x2="38.1" y2="63.5" width="0.1524" layer="91"/>
<wire x1="38.1" y1="63.5" x2="22.86" y2="63.5" width="0.1524" layer="91"/>
<wire x1="7.62" y1="63.5" x2="22.86" y2="63.5" width="0.1524" layer="91"/>
<pinref part="C3" gate="1" pin="2"/>
<wire x1="22.86" y1="63.5" x2="22.86" y2="52.07" width="0.1524" layer="91"/>
<junction x="22.86" y="63.5"/>
<wire x1="7.62" y1="63.5" x2="7.62" y2="55.88" width="0.1524" layer="91"/>
<pinref part="ECM" gate="1" pin="+"/>
<pinref part="R1" gate="1" pin="2"/>
<pinref part="SUPPLY1" gate="1" pin="+UB"/>
<wire x1="38.1" y1="63.5" x2="38.1" y2="71.12" width="0.1524" layer="91"/>
<junction x="38.1" y="63.5"/>
</segment>
<segment>
<pinref part="SUPPLY2" gate="1" pin="+UB"/>
<wire x1="68.58" y1="66.04" x2="68.58" y2="63.5" width="0.1524" layer="91"/>
<pinref part="+" gate="1" pin="P$1"/>
<wire x1="60.96" y1="63.5" x2="68.58" y2="63.5" width="0.1524" layer="91"/>
</segment>
</net>
</nets>
</sheet>
</sheets>
</schematic>
</drawing>
</eagle>
